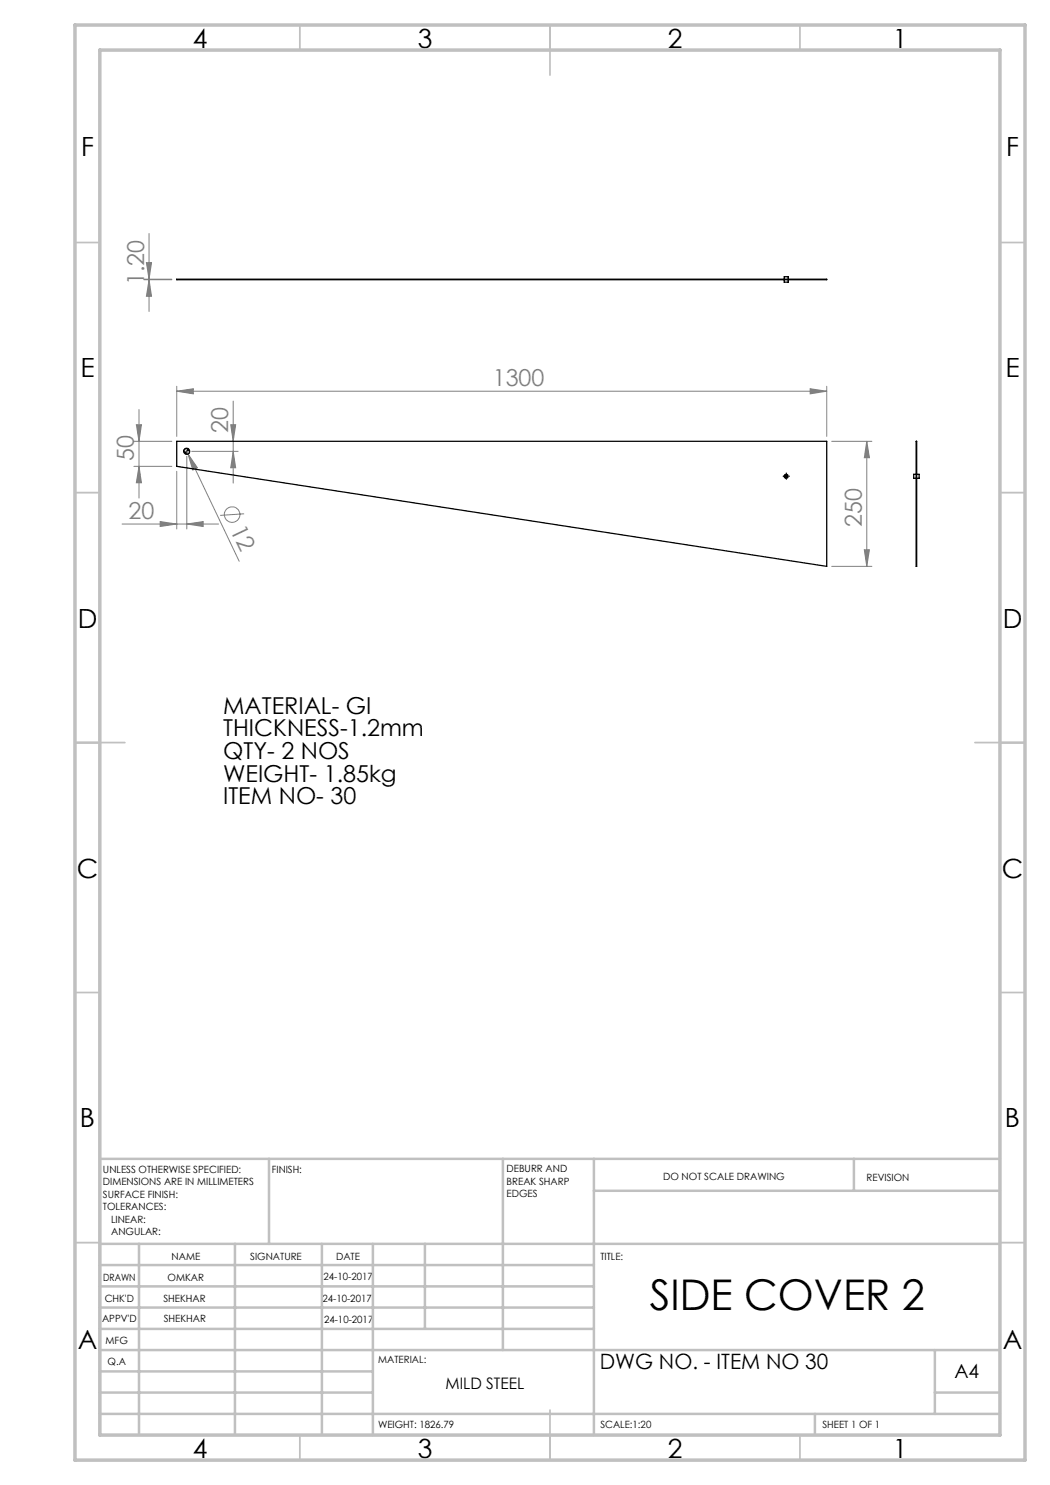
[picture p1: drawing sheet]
<svg xmlns="http://www.w3.org/2000/svg" width="210mm" height="297mm" viewBox="0 0 210 297" stroke-linecap="round" stroke-linejoin="round" font-family="sans-serif">
<g fill="none" stroke="#808080" stroke-width=".2">
<path d="M28.8 55.9h5.6M28.8 55.8h5.6M29.3 52.5h1l-.5 3.3zM29.8 55.9l.5 3.4h-1zM29.8 46.7v15.6M35.3 78.2l3.4-.5v1.1zM35.3 77.3v10M35.3 78.2h130M162 77.7l3.3 .5-3.3 .6zM165.3 77.3v10M26.8 88.3h7.6M26.8 93.3h7.6"/>
<path d="M27.3 84.9h1l-.5 3.4zM27.8 81.9v17.7M27.8 93.3l.5 3.3h-1zM35.3 94.3v11.5M37.1 89.7l.5 1.1M37.4 91.3v14.5M37.6 90.8l1.9 2.8-.9 .4zM37.6 90.8l10.2 21.5M38.3 90.3h9.3M46.1 84.9h1l-.5 3.4zM46.6 80.2v16.4M46.6 90.3l.5 3.3h-1z"/>
<path d="M166.3 88.3h8.1M173.4 88.3l.5 3.2h-1zM173.4 88.3v25M24.4 104.8h19.3M32 104.3l3.3 .5-3.3 .5zM37.4 104.8l3.2-.5v1zM48.8 102.8l-4.8 .3M166.3 113.3h8.1M172.9 110h1l-.5 3.3z"/>
<circle cx="46.4" cy="102.9" r="1.56"/>
</g>
<path d="M37.4 89.7a.6 .6 0 0 0-.6 .6M38 90.3a.6 .6 0 0 1-.6 .6M157 95.3a.25 .25 0 0 1 .2-.3 .25 .25 0 0 1 .3 .3 .25 .25 0 0 1-.3 .2M157 95.2h.5M157.2 95v.5" fill="none" stroke="#000" stroke-width=".2"/>
<g fill="none" stroke="#c0c0c0" stroke-width=".35">
<path d="M60 5v5M110 5v10M160 5v5M15 48.5h5M200 48.5h5M15 98.5h5M200 98.5h5M15 148.5h10M195 148.5h10M15 198.5h5M200 198.5h5M15 248.5h5"/>
<path d="M200 248.5h5M60 287v5M110 282v10M160 287v5"/>
</g>
<g fill="none" stroke="#c0c0c0" stroke-width=".5">
<path d="M53.8 231.8v17M100.6 231.8v38.2M118.8 231.8v55.2M118.8 238.2h81.2M170.8 231.8v6.4M200 231.8h-180v55.2M20 248.8h180M20 257.3h98.8M20 253h98.8M27.8 248.8v38.2M47 248.8v38.2M64.4 248.8v38.2"/>
<path d="M74.6 248.8v38.2M85 248.8v17M20 265.8h98.8M20 261.5h98.8M20 278.5h54.6M20 274.3h54.6M20 270h180M187 278.5h13M187 270v12.8M20 282.8h180M163 282.8v4.2"/>
</g>
<path d="M15 5h190v287h-190zM20 10h180v277h-180z" fill="none" stroke="#c0c0c0" stroke-width=".7"/>
<path d="M156.8 95.2h-.2M157.3 94.7v-.1M157.3 95.7v.2M157.8 95.2h.1" fill="none" stroke="#000" stroke-width=".2" stroke-dasharray="15.2 1.3 1.3 1.3"/>
<g fill="#808080">
<path d="M37.6 90.8l1.9 2.8-.9 .4z"/>
<path d="M162 77.7l3.3 .5-3.3 .6zM35.3 78.2l3.4-.5v1.1zM37.4 104.8l3.2-.5v1zM32 104.3l3.3 .5-3.3 .5z"/>
<path d="M172.9 110h1l-.5 3.3zM173.4 88.3l.5 3.2h-1zM29.8 55.9l.5 3.4h-1zM29.3 52.5h1l-.5 3.3z"/>
<path d="M27.3 84.9h1l-.5 3.4zM27.8 93.3l.5 3.3h-1zM46.1 84.9h1l-.5 3.4zM46.6 90.3l.5 3.3h-1z"/>
</g>
<path d="M36.8 90.3a.6 .6 0 0 0 .6 .6v-.6zM37.4 89.7v.6h.6a.6 .6 0 0 0-.6-.6z" fill="#000"/>
<g fill="none" stroke="#000" stroke-width=".25">
<path d="M35.3 55.8h130v.1h-130zM156.8 55.8v-.5h.9v.5M156.8 55.9v.5h.9v-.5M35.3 88.3h130v25l-130-20zM183.2 94.9h-.5v.8h.5M183.2 88.3h.1v25h-.1zM183.3 94.9h.5v.8h-.5"/>
<circle cx="37.4" cy="90.3" r=".6"/>
<circle cx="157.2" cy="95.3" r=".21"/>
<circle cx="157.2" cy="95.3" r=".39"/>
</g>
<text font-size="8.5" x="129.9" y="262">SIDE COVER 2</text>
<g font-size="5.3">
<text x="38.5" y="9.5">4</text>
<text x="83.5" y="9.5">3</text>
<text x="133.6" y="9.5">2</text>
<text x="178.6" y="9.5">1</text>
<text x="16.2" y="31.3">F</text>
<text x="201.2" y="31.3">F</text>
<text x="16.1" y="75.5">E</text>
<text x="201.1" y="75.5">E</text>
<text x="15.5" y="125.5">D</text>
<text x="200.5" y="125.5">D</text>
<text x="15.4" y="175.5">C</text>
<text x="200.4" y="175.5">C</text>
<text x="16" y="225.5">B</text>
<text x="201" y="225.5">B</text>
<text x="15.5" y="269.8">A</text>
<text x="200.5" y="269.8">A</text>
<text x="38.5" y="291.5">4</text>
<text x="83.5" y="291.5">3</text>
<text x="133.6" y="291.5">2</text>
<text x="178.6" y="291.5">1</text>
</g>
<g font-size="4.7" fill="#808080">
<text x="28.8" y="57" transform="rotate(-90 28.8 57)">1.20</text>
<text x="98.6" y="77.2">1300</text>
<text x="45.6" y="86.7" transform="rotate(-90 45.6 86.7)">20</text>
<text x="26.8" y="92.3" transform="rotate(-90 26.8 92.3)">50</text>
<text x="25.7" y="103.8">20</text>
<text x="46" y="106" transform="rotate(65 46 106)">12</text>
<text x="172.4" y="105.3" transform="rotate(-90 172.4 105.3)">250</text>
</g>
<g font-size="4.7">
<text x="44.6" y="142.8">MATERIAL- GI</text>
<text x="44.6" y="147.3">THICKNESS-1.2mm</text>
<text x="44.6" y="151.8">QTY- 2 NOS</text>
<text x="44.6" y="156.3">WEIGHT- 1.85kg</text>
<text x="44.6" y="160.9">ITEM NO- 30</text>
</g>
<text font-size="4.2" x="120" y="273.8">DWG NO. - ITEM NO 30</text>
<text font-size="3.9" x="190.9" y="275.5">A4</text>
<text font-size="3.2" x="89.1" y="277.9">MILD STEEL</text>
<g font-size="2">
<text x="20.6" y="234.6">UNLESS OTHERWISE SPECIFIED:</text>
<text x="20.6" y="237.1">DIMENSIONS ARE IN MILLIMETERS</text>
<text x="20.6" y="239.6">SURFACE FINISH:</text>
<text x="54.4" y="234.6">FINISH:</text>
<text x="101.3" y="234.5">DEBURR AND</text>
<text x="101.3" y="237">BREAK SHARP</text>
<text x="101.3" y="239.5">EDGES</text>
<text x="132.6" y="236">DO NOT SCALE DRAWING</text>
<text x="173.3" y="236.2">REVISION</text>
<text x="20.6" y="242.1">TOLERANCES:</text>
<text x="22.2" y="244.6">LINEAR:</text>
<text x="22.2" y="247.1">ANGULAR:</text>
<text x="34.3" y="252">NAME</text>
<text x="50" y="251.9">SIGNATURE</text>
<text x="67.2" y="251.9">DATE</text>
<text x="120.1" y="251.9">TITLE:</text>
<text x="20.6" y="256.1">DRAWN</text>
<text x="33.5" y="256.1">OMKAR</text>
<text x="64.7" y="255.9">24-10-2017</text>
<text x="20.9" y="260.3">CHK'D</text>
<text x="32.7" y="260.3">SHEKHAR</text>
<text x="64.5" y="260.3">24-10-2017</text>
<text x="20.4" y="264.4">APPV'D</text>
<text x="21.1" y="268.8">MFG</text>
<text x="32.8" y="264.4">SHEKHAR</text>
<text x="64.8" y="264.6">24-10-2017</text>
<text x="21.5" y="273">Q.A</text>
<text x="75.6" y="272.5">MATERIAL:</text>
<text x="75.6" y="285.5">WEIGHT: 1826.79</text>
<text x="120.1" y="285.6">SCALE:1:20</text>
<text x="164.5" y="285.6">SHEET 1 OF 1</text>
</g>
</svg>
